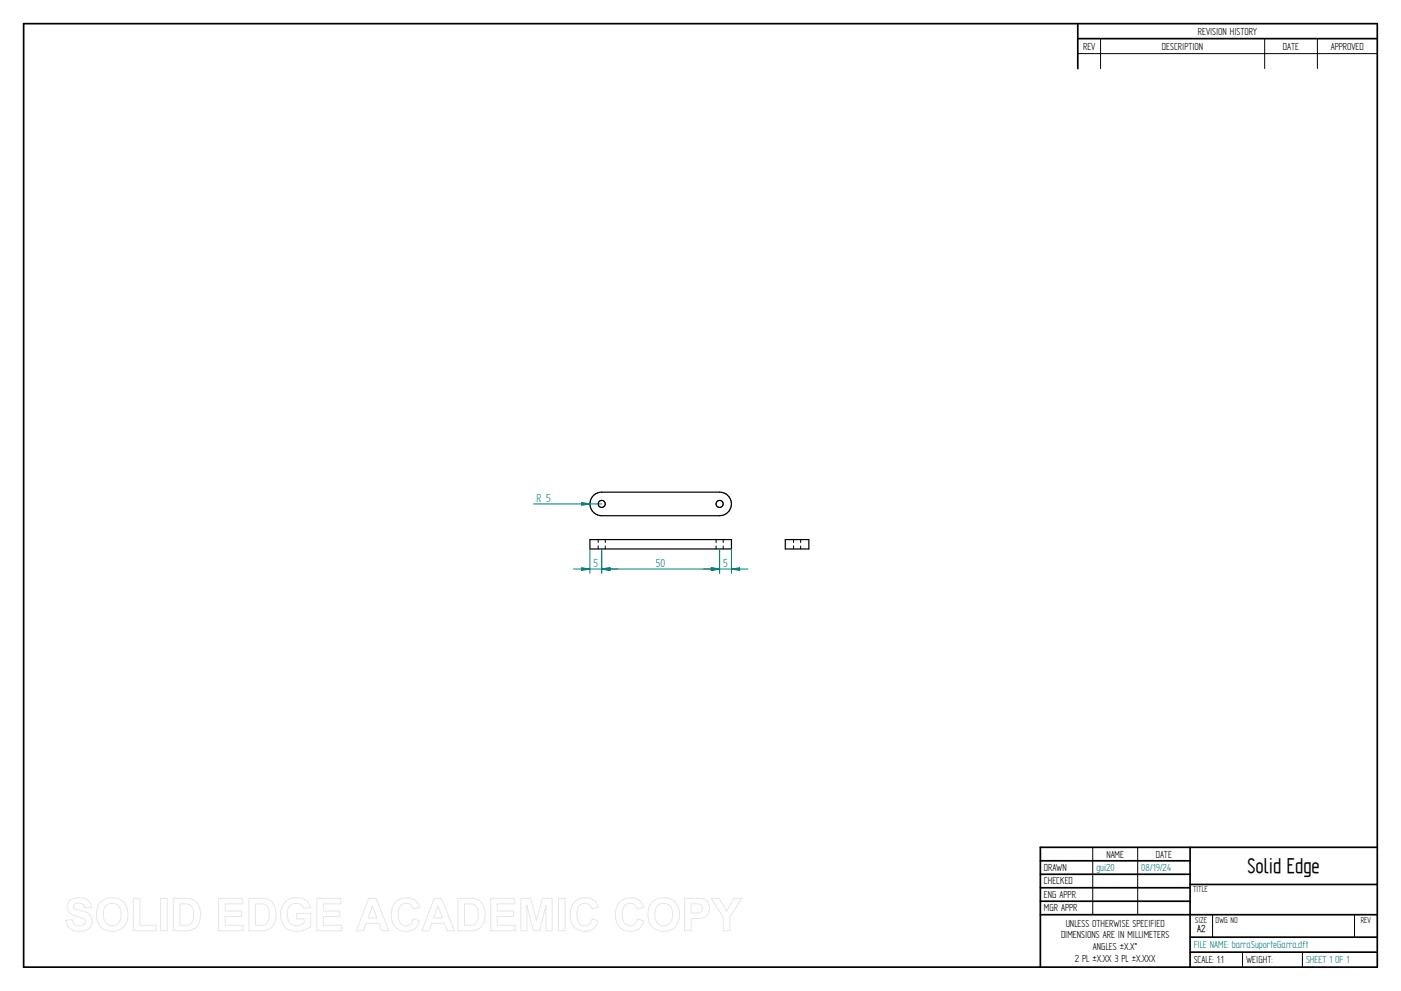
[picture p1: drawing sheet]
<svg xmlns="http://www.w3.org/2000/svg" width="594mm" height="420mm" viewBox="0 0 594 420" stroke-linecap="round" stroke-linejoin="round" font-family="sans-serif">
<g fill="none" stroke="#000" stroke-width=".72">
<path d="M10 10h574v400h-574zM457 10v19.1M457 16.4h127M504.6 359.2v50.8M584 359.2h-142.9v50.8M441.1 365h63.5M441.1 370.7h63.5M441.1 376.4h63.5M504.6 375h79.4M441.1 382.1h63.5M441.1 387.8h142.9M504.6 397.3h79.4"/>
<path d="M504.6 403.7h79.4"/>
</g>
<g fill="none" stroke="#000" stroke-width=".42">
<path d="M466.7 16.4v12.7M536.3 16.4v12.7M558.6 16.4v12.7M457 22.7h127M253.7 228.8v1.2M253.7 231.4v1.3M256.7 228.8v1.3M256.7 231.5v1.2M303.7 228.8v1.2M303.7 231.4v1.3M306.7 228.8v1.3M306.7 231.5v1.2"/>
<path d="M336.5 228.8v1.2M336.5 231.4v1.3M339.5 228.8v1.3M339.5 231.5v1.2M463.4 359.2v28.6M482.4 359.2v28.6M514.2 387.9v9.4M574.4 387.9v9.4M526.9 403.7v6.3M552.3 403.7v6.3"/>
</g>
<g fill="none" stroke="#000" stroke-width=".51">
<path d="M251.8 210a5 5 0 0 1 3.3-1.3h50a5 5 0 0 1 5 5 5 5 0 0 1-5 5h-50a5 5 0 0 1-4.6-3.3 5 5 0 0 1 1.3-5.4zM250.1 228.8h60.1v3.9h-60.1zM333 228.8h10v3.9h-10z"/>
<circle cx="255.2" cy="213.6" r="1.5"/>
<circle cx="305.1" cy="213.7" r="1.5"/>
</g>
<path d="M255.1 232.7v10.3M305.1 232.7v10.3M301.7 240.7l3.4 .6-3.4 .6z" fill="none" stroke="#008080" stroke-width=".42"/>
<path d="M301.7 240.7l3.4 .6-3.4 .6z" fill="#008080"/>
<path d="M255.1 241.3l3.5-.6v1.2z" fill="none" stroke="#008080" stroke-width=".42"/>
<path d="M255.1 241.3l3.5-.6v1.2z" fill="#008080"/>
<path d="M305.1 232.7v10.3M310.2 232.7v10.3M255.1 241.3h50M301.7 240.7l3.4 .6-3.4 .6z" fill="none" stroke="#008080" stroke-width=".42"/>
<path d="M301.7 240.7l3.4 .6-3.4 .6z" fill="#008080"/>
<path d="M310.2 241.3l3.4-.6v1.2z" fill="none" stroke="#008080" stroke-width=".42"/>
<path d="M310.2 241.3l3.4-.6v1.2z" fill="#008080"/>
<path d="M250.1 232.7v10.3M255.1 232.7v10.3M255.1 241.3l3.5-.6v1.2zM298.1 241.3h19.1" fill="none" stroke="#008080" stroke-width=".42"/>
<path d="M255.1 241.3l3.5-.6v1.2z" fill="#008080"/>
<path d="M246.7 240.7l3.4 .6-3.4 .6z" fill="none" stroke="#008080" stroke-width=".42"/>
<path d="M246.7 240.7l3.4 .6-3.4 .6z" fill="#008080"/>
<path d="M226.2 213.7h28.9M246.7 213.1l3.4 .6-3.4 .5zM243.2 241.3h19" fill="none" stroke="#008080" stroke-width=".42"/>
<path d="M246.7 213.1l3.4 .6-3.4 .5z" fill="#008080"/>
<g fill="none" stroke="#e6e6e6" stroke-width=".42">
<path d="M29.6 381.8a6.5 6.5 0 0 1 8.5 .8l.6 2.2-2.8 .1a2.7 2.7 0 0 0-2.1-2 2.7 2.7 0 0 0-2.7 1.1 1.87 1.87 0 0 0 2.2 1.8l1.4 .4a4.4 4.4 0 0 1 4 6.2 6.4 6.4 0 0 1-9.1 1.3l-1.2-1.8-.5-1.7 2.7-.3a2.94 2.94 0 0 0 2.6 2.6 2.94 2.94 0 0 0 3.1-1.9 2.67 2.67 0 0 0-2.9-1.8 4.9 4.9 0 0 1-5-4.3l.4-1.6zM43.1 382.1a6.9 6.9 0 0 1 8.2-.5 6.9 6.9 0 0 1 2.8 7.7 6.7 6.7 0 0 1-8 5.5 6.7 6.7 0 0 1-5.1-8.3 6.4 6.4 0 0 1 2.1-4.4zM44.8 384.2a3.9 3.9 0 0 1 4.6-.8 3.9 3.9 0 0 1 2 4.3 3.8 3.8 0 0 1-1.9 4.3 3.8 3.8 0 0 1-4.6-.7 6.6 6.6 0 0 1-.1-7.1zM56.5 381h2.8v11.3h6.9v2.3h-9.7zM68.1 380.9h2.8v13.7h-2.8zM73.5 380.9h5a5.9 5.9 0 0 1 6.5 7 5.9 5.9 0 0 1-6.3 6.7h-5.2zM76.3 383.2h1.8a3.4 3.4 0 0 1 4 3.9v1.2a3.2 3.2 0 0 1-3.8 4h-2zM92.7 380.9h10.2v2.3h-7.4v3h6.9v2.4h-6.9v3.7h7.7v2.3h-10.5zM105.5 380.9h5.1a5.9 5.9 0 0 1 6.4 7 5.9 5.9 0 0 1-6.3 6.7h-5.2zM108.3 383.2h1.9a3.4 3.4 0 0 1 4 3.9v1.2a3.2 3.2 0 0 1-3.8 4h-2.1zM120.9 382.4a7.3 7.3 0 0 1 9.7 .1l1 2.2-2.7 .5a3.7 3.7 0 0 0-4.6-2 3.7 3.7 0 0 0-2.5 4.4 4.2 4.2 0 0 0 2.2 4.5 4.2 4.2 0 0 0 5-.8v-1.7h-3.2v-2.3h6v5.4a8.1 8.1 0 0 1-11.8-.8 8.3 8.3 0 0 1 .9-9.5zM134.4 380.9h10.2v2.3h-7.4v3h6.9v2.4h-6.9v3.7h7.6v2.3h-10.4z"/>
<path d="M156.4 380.9h3l5.5 13.7h-3l-1.2-3.1h-5.5l-1.1 3.1h-3zM157.9 384.1l1.9 5.1h-3.7zM167.7 382.5a6 6 0 0 1 10.2 2.1l-2.8 .7a3.2 3.2 0 0 0-3.9-2.2 3.2 3.2 0 0 0-2.4 3.8 4.6 4.6 0 0 0 2.5 5.5 3.2 3.2 0 0 0 4-2.8l2.6 .8a6.1 6.1 0 0 1-7.2 4.3 6.1 6.1 0 0 1-4.8-6.8 7.7 7.7 0 0 1 1.8-5.4zM184.1 380.9h3.1l5.5 13.7h-3l-1.2-3.1h-5.5l-1.1 3.1h-3zM185.7 384.1l1.9 5.1h-3.8zM194.2 380.9h5a5.9 5.9 0 0 1 6.5 7 5.9 5.9 0 0 1-6.3 6.7h-5.2zM197 383.2h1.8a3.4 3.4 0 0 1 4 3.9v1.2a3.2 3.2 0 0 1-3.8 4h-2zM208.1 380.9h10.2v2.3h-7.4v3h6.9v2.4h-6.9v3.7h7.6v2.3h-10.4zM220.8 380.9h4.2l2.5 9.3 2.4-9.3h4.2v13.7h-2.5l-.1-10.8-2.7 10.8h-2.7l-2.7-10.8v10.8h-2.6zM236.8 380.9h2.8v13.7h-2.8zM243.5 382.5a6 6 0 0 1 10.2 2.1l-2.8 .7a3.2 3.2 0 0 0-3.8-2.2 3.2 3.2 0 0 0-2.4 3.8 4.6 4.6 0 0 0 2.4 5.5 3.2 3.2 0 0 0 4-2.8l2.6 .8a6.1 6.1 0 0 1-7.2 4.3 6.1 6.1 0 0 1-4.7-6.8 7.7 7.7 0 0 1 1.7-5.4zM262.7 382.5a6 6 0 0 1 10.2 2.1l-2.7 .7a3.2 3.2 0 0 0-3.9-2.2 3.2 3.2 0 0 0-2.4 3.8 4.6 4.6 0 0 0 2.4 5.5 3.2 3.2 0 0 0 4-2.8l2.7 .8a6.1 6.1 0 0 1-7.2 4.3 6.1 6.1 0 0 1-4.8-6.8 7.7 7.7 0 0 1 1.7-5.4z"/>
<path d="M277 382.1a6.9 6.9 0 0 1 8.2-.5 6.9 6.9 0 0 1 2.8 7.7 6.7 6.7 0 0 1-8.1 5.5 6.7 6.7 0 0 1-5.1-8.3 6.4 6.4 0 0 1 2.2-4.4zM278.7 384.2a3.9 3.9 0 0 1 4.6-.8 3.9 3.9 0 0 1 1.9 4.3 3.8 3.8 0 0 1-1.8 4.3 3.8 3.8 0 0 1-4.7-.7 6.6 6.6 0 0 1 0-7.1zM290.3 380.9h5.2a4.4 4.4 0 0 1 5.4 4.3 4.4 4.4 0 0 1-5.4 4.2h-2.4v5.2h-2.8zM293.1 383.2h1.8a2.1 2.1 0 0 1 2.6 .6 2.1 2.1 0 0 1 0 2.6 3.4 3.4 0 0 1-2.9 .7h-1.5zM301.6 380.9h3.3l3.2 5.4 3.2-5.4h3.2l-5 7.9v5.8h-2.8v-5.8z"/>
</g>
<text font-size="10.1" x="529" y="370.2">Solid Edge</text>
<g font-size="5.6" fill="#008080">
<text x="227.5" y="212.8">R 5</text>
<text x="251.7" y="240.4">5</text>
<text x="278.1" y="240.4">50</text>
<text x="306.7" y="240.4">5</text>
</g>
<g font-size="4.9">
<text x="507.9" y="14.7">REVISION HISTORY</text>
<text x="459.3" y="21">REV</text>
<text x="492.7" y="21">DESCRIPTION</text>
<text x="544" y="21">DATE</text>
<text x="564.3" y="21">APPROVED</text>
<text x="469.1" y="363.6">NAME</text>
<text x="490.1" y="363.6">DATE</text>
<text x="442.7" y="369.3">DRAWN</text>
<text x="442.7" y="375">CHECKED</text>
<text x="442.7" y="380.7">ENG APPR</text>
<text x="442.7" y="386.4">MGR APPR</text>
<text x="451.9" y="392.9">UNLESS OTHERWISE SPECIFIED</text>
<text x="449.9" y="397.9">DIMENSIONS ARE IN MILLIMETERS</text>
<text x="455.7" y="407.8">2 PL ±X.XX 3 PL ±X.XXX</text>
<text x="463.5" y="402.9">ANGLES ±X.X°</text>
<text x="506.2" y="408.3">SCALE: 1:1</text>
<text x="528.4" y="408.3">WEIGHT:</text>
</g>
<g font-size="4.9" fill="#008080">
<text x="464.9" y="369.3">gui20</text>
<text x="483.9" y="369.3">08/19/24</text>
<text x="506.2" y="402">FILE NAME: barraSuporteGarra.dft</text>
<text x="553.8" y="408.4">SHEET 1 OF 1</text>
</g>
<text font-size="4.8" x="507.7" y="395.3">A2</text>
<g font-size="4.1">
<text x="505.9" y="378.3">TITLE</text>
<text x="506.9" y="391.1">SIZE</text>
<text x="515.4" y="391.1">DWG NO</text>
<text x="577" y="391.1">REV</text>
</g>
</svg>
